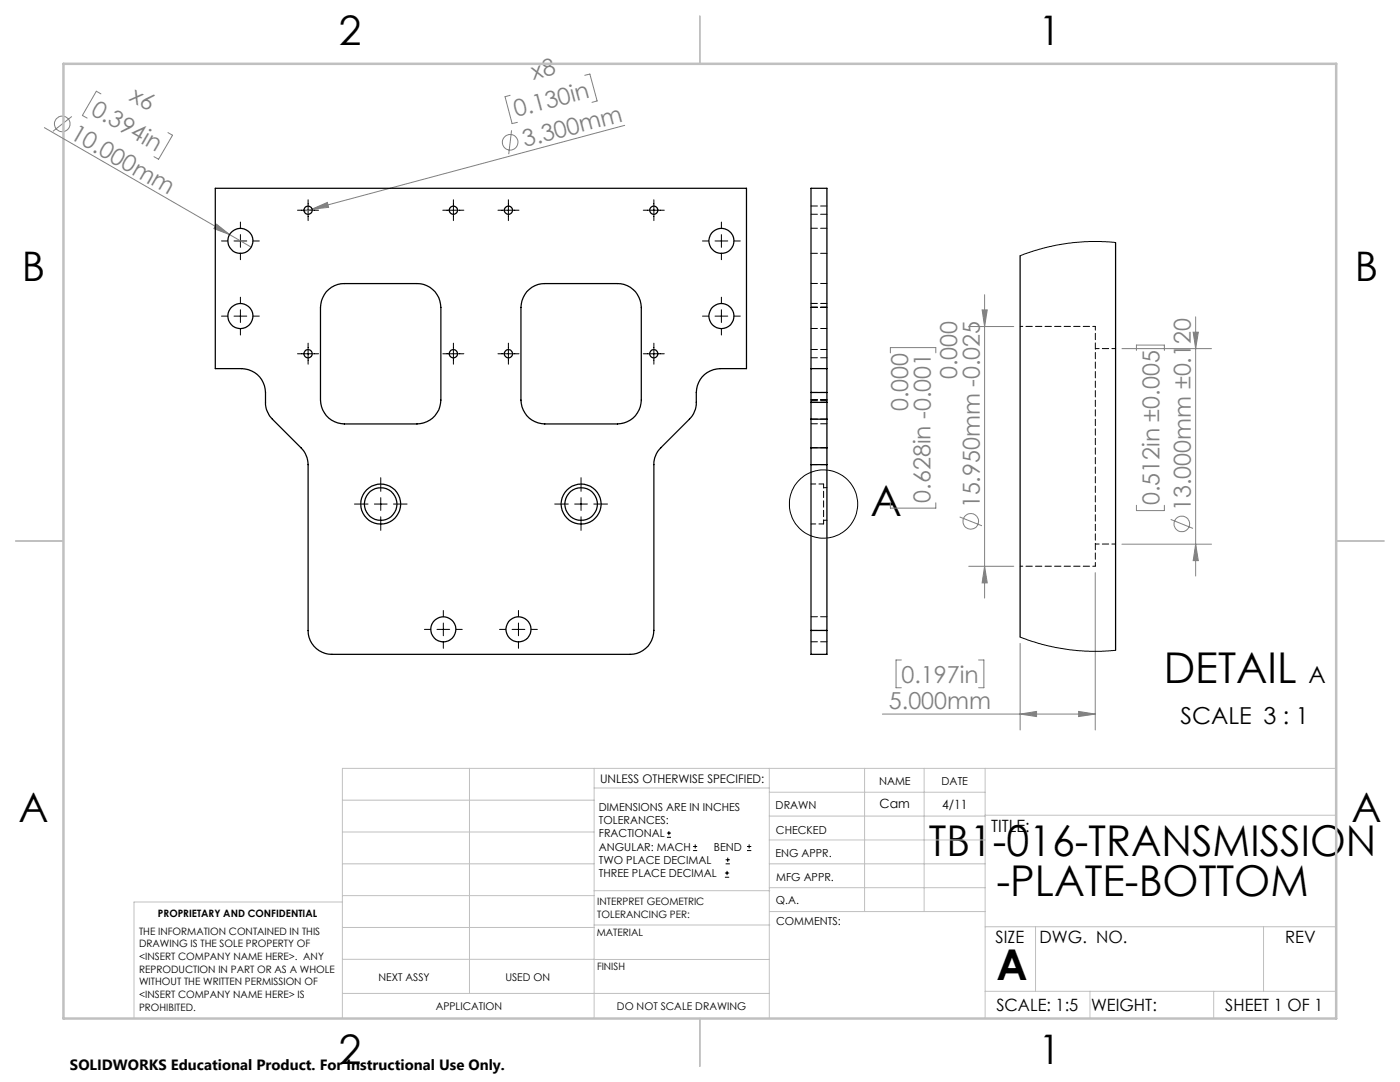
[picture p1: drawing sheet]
<svg xmlns="http://www.w3.org/2000/svg" width="279mm" height="216mm" viewBox="0 0 279 216" stroke-linecap="round" stroke-linejoin="round" font-family="sans-serif">
<g fill="none" stroke="#808080" stroke-width=".2">
<path d="M20.1 18.7l-.9-.5-2.8 4.8 1 .6M101.8 19l-1 .3 1.4 5.4 1.1-.3M116.7 15l1-.2 1.5 5.3-1.1 .3M8.9 25.5l36.9 21.3M14.3 23.2l-3.8 3M33.5 26.5l.9 .5-2.8 4.8-.9-.5M102.1 26l-.6 4.8M124.7 25l-64 17.2M43.2 44.7l2.6 2.1-3.1-1.2zM45.8 46.8l4.3 2.5M62.3 41.7l3-1.3 .3 1zM196.5 58.8v60.5"/>
<path d="M177.7 70.4v-1h9.1v1M193.3 65.2h9M196 61.8h1l-.5 3.4zM223.9 69.6h17.9M226.8 69.9v-1h5.6v1M238.1 66.3h1l-.5 3.3zM238.6 63.2v51.7M177.7 100.3v1.1h9.1v-1.1M191.5 103.2l4.5 1.7M193.3 113h9M196.5 113l.5 3.3h-1zM218.6 114.3v31.4"/>
<path d="M223.9 108.6h17.9M226.8 100.8v1.1h5.6v-1.1M233.6 103.6l4.5 1.8M238.6 108.6l.5 3.3h-1zM179.9 131.7h-1.1v5.5h1.1M195.3 131.7h1.1v5.5h-1.1M203.6 128.4v17.3M176.1 142.5h42.5M203.6 142.5l3.3-.5v1zM215.3 142l3.3 .5-3.3 .5z"/>
<circle cx="12.4" cy="24.7" r="1.56"/>
<circle cx="101.8" cy="28.4" r="1.55"/>
<circle cx="193.7" cy="104" r="1.55"/>
<circle cx="235.9" cy="104.5" r="1.55"/>
</g>
<g fill="none" stroke="#000" stroke-width=".2">
<path d="M61.5 39.9v4.1M90.5 39.9v4.1M101.5 39.9v4.1M130.5 39.9v4.1M44.2 48.1h1.2M46.7 48.1h2.5M48 44.3v1.2M48 46.8v2.6M48 50.6v1.2M48 59.3v1.2M50.5 48.1h1.3M59.4 41.9h4.2"/>
<path d="M88.4 41.9h4.2M99.4 41.9h4.2M128.4 41.9h4.2M140.2 48.1h1.2M142.7 48.1h2.5M144 44.3v1.2M144 46.8v2.6M144 50.6v1.2M144 59.3v1.2M146.5 48.1h1.2M44.2 63.1h1.2M46.7 63.1h2.5"/>
<path d="M48 61.8v2.5M48 65.6v1.3M50.5 63.1h1.3M59.4 70.6h4.2M61.5 68.5v4.2M88.4 70.6h4.2M90.5 68.5v4.2M99.4 70.6h4.2M101.5 68.5v4.2M128.4 70.6h4.2M130.5 68.5v4.2M140.2 63.1h1.2"/>
<path d="M142.7 63.1h2.5M144 61.8v2.5M144 65.6v1.3M146.5 63.1h1.2M76 95.3v2.7M76 99.3v2.5M116 95.3v2.7M116 99.3v2.5M70.7 100.6h2.7M74.7 100.6h2.6M76 103.1v2.7M78.5 100.6h2.7"/>
<path d="M110.7 100.6h2.7M114.7 100.6h2.5M116 103.1v2.7M118.5 100.6h2.7M84.7 125.6h1.2M87.2 125.6h2.5M88.5 121.8v1.2M88.5 124.3v2.6M88.5 128.1v1.3M91 125.6h1.3M99.7 125.6h1.2M102.2 125.6h2.5"/>
<path d="M103.5 121.8v1.2M103.5 124.3v2.6M103.5 128.1v1.3M106 125.6h1.2M133.1 167.1h.8M133.1 166.2h.8M133.5 165.8v.9M138.3 169.7h.8M138.3 168.9h.8M138.7 168.5v.8M144.7 175h.8M144.7 174.2h.8"/>
<path d="M144.8 172.4h.9M144.8 171.6h.9M145.1 173.8v.8M145.2 171.1v.9M149.1 169.7h.8M149.1 168.9h.8M149.5 168.5v.8"/>
<circle cx="164.3" cy="100.6" r="6.8"/>
</g>
<g fill="none" stroke="#c0c0c0" stroke-width=".2">
<path d="M68.3 159.7h50.3M93.7 153.3v44.9M118.6 153.3v49.9M118.6 157.2h34.9M153.5 153.3v49.9M153.5 158.1h43.1M172.5 153.3v28.6M184.4 153.3v28.6M196.6 153.3v49.9M266.7 153.3h-198.4v49.9M68.3 178.7h50.3M68.3 172.4h50.3"/>
<path d="M68.3 166h50.3M68.3 180h-41.6v23.2M118.6 177.7h35M153.5 167.6h43.1M153.5 162.8h43.1M153.5 172.4h43.1M153.5 177.1h43.1M196.6 162.7h70.1M68.3 198.2h85.2M68.3 191.4l85.2 .1M68.3 185.1h50.3M118.6 184.6h35"/>
<path d="M153.6 181.9h43M196.6 197.8h70.1M196.6 184.9h70.1M206.7 184.9v12.9M217.5 197.8v5.4M242.2 197.8v5.4M252.2 184.9v12.9"/>
</g>
<path d="M139.7 3.2v9.5M3.1 107.9h9.6M266.7 107.9h9.5M139.7 203.2v9.6" fill="none" stroke="#c0c0c0" stroke-width=".25"/>
<path d="M12.7 12.7h254v190.5h-254z" fill="none" stroke="#c0c0c0" stroke-width=".5"/>
<g fill="#808080">
<path d="M43.2 44.7l2.6 2.1-3.1-1.2z"/>
<path d="M62.3 41.7l3-1.3 .3 1z"/>
<path d="M203.6 142.5l3.3-.5v1zM215.3 142l3.3 .5-3.3 .5z"/>
<path d="M238.1 66.3h1l-.5 3.3zM238.6 108.6l.5 3.3h-1zM196 61.8h1l-.5 3.4zM196.5 113l.5 3.3h-1z"/>
</g>
<g fill="none" stroke="#000" stroke-width=".25">
<path d="M43 37.6h106v36h-5.3a4.8 4.8 0 0 0-4.7 4.7 8.9 8.9 0 0 1-.2 3.4l-.9 1.6-6 6.1a4.8 4.8 0 0 0-1.4 3.3v33.1a4.7 4.7 0 0 1-4.8 4.8h-59.4a4.7 4.7 0 0 1-4.8-4.8v-33.1a5 5 0 0 0-1.4-3.3l-5.7-5.8a4.8 4.8 0 0 1-1.4-3.3 6.2 6.2 0 0 0-1.2-5.1 5 5 0 0 0-3.6-1.6h-5.2zM65.1 58.2a4.8 4.8 0 0 1 3.6-1.6h14.5a4.8 4.8 0 0 1 4.8 4.7v18.5a4.8 4.8 0 0 1-4.8 4.8h-14.5a4.8 4.8 0 0 1-4.7-4.8v-18.5a5.2 5.2 0 0 1 1.1-3.1zM105.1 58.2a4.8 4.8 0 0 1 3.6-1.6h14.5a4.8 4.8 0 0 1 4.8 4.7v18.5a4.8 4.8 0 0 1-4.8 4.8h-14.5a4.8 4.8 0 0 1-4.7-4.8v-18.5a5.2 5.2 0 0 1 1.1-3.1zM203.6 51v76.1M222.6 48.4v81.4M161.9 73.6v4.7M161.9 73.6h3.1M161.9 73.6v-36h3.1v36M161.9 78.3v2M161.9 78.3h3.1M165 73.6v4.7M165 78.3v2"/>
<path d="M161.9 80.3v3.3M161.9 89.4v3.3M161.9 83.6v5.8M161.9 92.7v33.1M161.9 80.3h3.1M161.9 83.6h3.1M161.9 89.4h3.1M161.9 92.7h3.1M165 80.3v3.3M165 89.4v3.3M165 83.6v5.8M165 92.7v33.1"/>
<path d="M161.9 125.8v4.8h3.1v-4.8M161.9 125.8h3.1"/>
<circle cx="48" cy="48.1" r="2.5"/>
<circle cx="61.5" cy="41.9" r=".82"/>
<circle cx="90.5" cy="41.9" r=".82"/>
<circle cx="101.5" cy="41.9" r=".82"/>
<circle cx="130.5" cy="41.9" r=".82"/>
<circle cx="144" cy="48.1" r="2.49"/>
<circle cx="48" cy="63.1" r="2.51"/>
<circle cx="61.5" cy="70.6" r=".83"/>
<circle cx="90.5" cy="70.6" r=".83"/>
<circle cx="101.5" cy="70.6" r=".83"/>
<circle cx="130.5" cy="70.6" r=".83"/>
<circle cx="144" cy="63.1" r="2.5"/>
<circle cx="76" cy="100.6" r="3.2"/>
<circle cx="76" cy="100.6" r="4"/>
<circle cx="116" cy="100.6" r="4"/>
<circle cx="116" cy="100.6" r="3.2"/>
<circle cx="88.5" cy="125.6" r="2.51"/>
<circle cx="103.5" cy="125.6" r="2.51"/>
</g>
<g fill="none" stroke="#000" stroke-width=".2" stroke-dasharray="1.3 .6">
<path d="M161.9 50.5h3.1M161.9 42.8h3.1M165 56.6h-3.1M165 45.5h-3.1M165 41.1h-3.1M161.9 61.3h3.1M161.9 79.8h3.1M161.9 78.3h3.1M161.9 65.5h3.1M161.9 71.4h3.1M165 79.8h-3.1M165 61.3h-3.1"/>
<path d="M165 60.5h-3.1M165 69.7h-3.1M161.9 84.6h3.1M161.9 92.7h3.1M161.9 83.6h3.1M165 89.3h-3.1M165 80.3h-3.1M161.9 128.1h3.1M165 125.8h-3.1M165 123.1h-3.1"/>
</g>
<path d="M222.7 69.6h-4.1M164.4 104.5v-7.9M218.6 113v-47.9M218.6 108.6h4.1" fill="none" stroke="#000" stroke-width=".2" stroke-dasharray="1.3 .6" stroke-dashoffset=".5"/>
<path d="M164.4 96.6h-2.5M165 97.3h-.6M161.9 104.5h2.5M164.4 103.8h.6" fill="none" stroke="#000" stroke-width=".2" stroke-dasharray="1.3 .6" stroke-dashoffset=".3"/>
<path d="M222.6 48.4l-5.3-.2-3.9 .3-5.3 1-4.5 1.5M203.6 127.1l4.4 1.5 5.6 1.1 3.8 .3 5.2-.2" fill="none" stroke="#000" stroke-width=".2"/>
<path d="M218.6 65.1h-15M203.6 113h15" fill="none" stroke="#000" stroke-width=".2" stroke-dasharray="1.3 .6" stroke-dashoffset=".8"/>
<g font-size="8.5">
<text x="173.7" y="102.9">A</text>
<text x="232.2" y="136.2">DETAIL</text>
<text x="185.4" y="170.8">TB1-016-TRANSMISSION</text>
<text x="198.9" y="178.9">-PLATE-BOTTOM</text>
<text x="198.9" y="195.5">A</text>
</g>
<g font-size="8.1">
<text x="67.6" y="8.9">2</text>
<text x="207.3" y="8.9">1</text>
<text x="4.4" y="56.2">B</text>
<text x="270.4" y="56.2">B</text>
<text x="3.7" y="164.1">A</text>
<text x="269.7" y="164.1">A</text>
<text x="67.6" y="212.4">2</text>
<text x="207.3" y="212.4">1</text>
</g>
<g font-size="4.7" fill="#808080">
<text x="106.5" y="16" transform="rotate(-15 106.5 16)">x8</text>
<text x="17.9" y="22.7" transform="rotate(30 17.9 22.7)">0.394in</text>
<text x="25.6" y="19.9" transform="rotate(30 25.6 19.9)">x6</text>
<text x="103" y="23.4" transform="rotate(-15 103 23.4)">0.130in</text>
<text x="13.8" y="27.5" transform="rotate(30 13.8 27.5)">10.000mm</text>
<text x="104.8" y="29.4" transform="rotate(-15 104.8 29.4)">3.300mm</text>
<text x="191" y="75.6" transform="rotate(-90 191 75.6)">0.000</text>
<text x="181.2" y="82.1" transform="rotate(-90 181.2 82.1)">0.000</text>
<text x="185.7" y="100.3" transform="rotate(-90 185.7 100.3)">0.628in -0.001</text>
<text x="195.5" y="101.5" transform="rotate(-90 195.5 101.5)">15.950mm -0.025</text>
<text x="231.4" y="100.8" transform="rotate(-90 231.4 100.8)">0.512in ±0.005</text>
<text x="237.6" y="102" transform="rotate(-90 237.6 102)">13.000mm ±0.120</text>
<text x="179.9" y="136.2">0.197in</text>
<text x="177.4" y="141.4">5.000mm</text>
</g>
<g font-size="4.7">
<text x="261.1" y="136.2">A</text>
<text x="235.6" y="144.4">SCALE 3 : 1</text>
</g>
<g font-size="3.4">
<text x="197.8" y="166">TITLE:</text>
<text x="198.7" y="188.1">SIZE</text>
<text x="207.5" y="188.1">DWG. NO.</text>
<text x="256.5" y="188.2">REV</text>
<text x="198.8" y="201.7">SCALE: 1:5</text>
<text x="217.7" y="201.8">WEIGHT:</text>
<text x="244.5" y="201.7">SHEET 1 OF 1</text>
</g>
<text font-size="3" x="14" y="213.5">SOLIDWORKS Educational Product. For Instructional Use Only.</text>
<g font-size="2.5">
<text x="175.6" y="161.3">Cam</text>
<text x="188" y="161.4">4/11</text>
</g>
<text font-size="2.4" x="119.8" y="156.2">UNLESS OTHERWISE SPECIFIED:</text>
<g font-size="2.2">
<text x="119.5" y="161.8">DIMENSIONS ARE IN INCHES</text>
<text x="154.8" y="161.4">DRAWN</text>
<text x="175.4" y="156.6">NAME</text>
<text x="187.9" y="156.7">DATE</text>
<text x="119.5" y="164.4">TOLERANCES:</text>
<text x="119.5" y="167.1">FRACTIONAL</text>
<text x="154.9" y="166.3">CHECKED</text>
<text x="119.5" y="169.7">ANGULAR: MACH</text>
<text x="119.5" y="172.4">TWO PLACE DECIMAL</text>
<text x="142.5" y="169.7">BEND</text>
<text x="154.8" y="171">ENG APPR.</text>
<text x="119.5" y="175">THREE PLACE DECIMAL</text>
<text x="154.9" y="175.7">MFG APPR.</text>
<text x="154.9" y="180.4">Q.A.</text>
<text x="154.9" y="184.6">COMMENTS:</text>
</g>
<g font-size="2.1">
<text x="75.5" y="195.7">NEXT ASSY</text>
<text x="100.9" y="195.7">USED ON</text>
<text x="86.9" y="201.5">APPLICATION</text>
<text x="123.1" y="201.6">DO NOT SCALE DRAWING</text>
</g>
<g font-size="2">
<text x="31.5" y="182.9">PROPRIETARY AND CONFIDENTIAL</text>
<text x="119.2" y="180.6">INTERPRET GEOMETRIC</text>
<text x="119.2" y="183.1">TOLERANCING PER:</text>
<text x="27.8" y="186.5">THE INFORMATION CONTAINED IN THIS</text>
<text x="27.8" y="189">DRAWING IS THE SOLE PROPERTY OF</text>
<text x="27.8" y="191.6">&lt;INSERT COMPANY NAME HERE&gt;. ANY</text>
<text x="119.1" y="186.7">MATERIAL</text>
<text x="27.8" y="194.1">REPRODUCTION IN PART OR AS A WHOLE</text>
<text x="27.8" y="196.6">WITHOUT THE WRITTEN PERMISSION OF</text>
<text x="119.1" y="193.5">FINISH</text>
<text x="27.8" y="199.1">&lt;INSERT COMPANY NAME HERE&gt; IS</text>
<text x="27.8" y="201.7">PROHIBITED.</text>
</g>
</svg>
